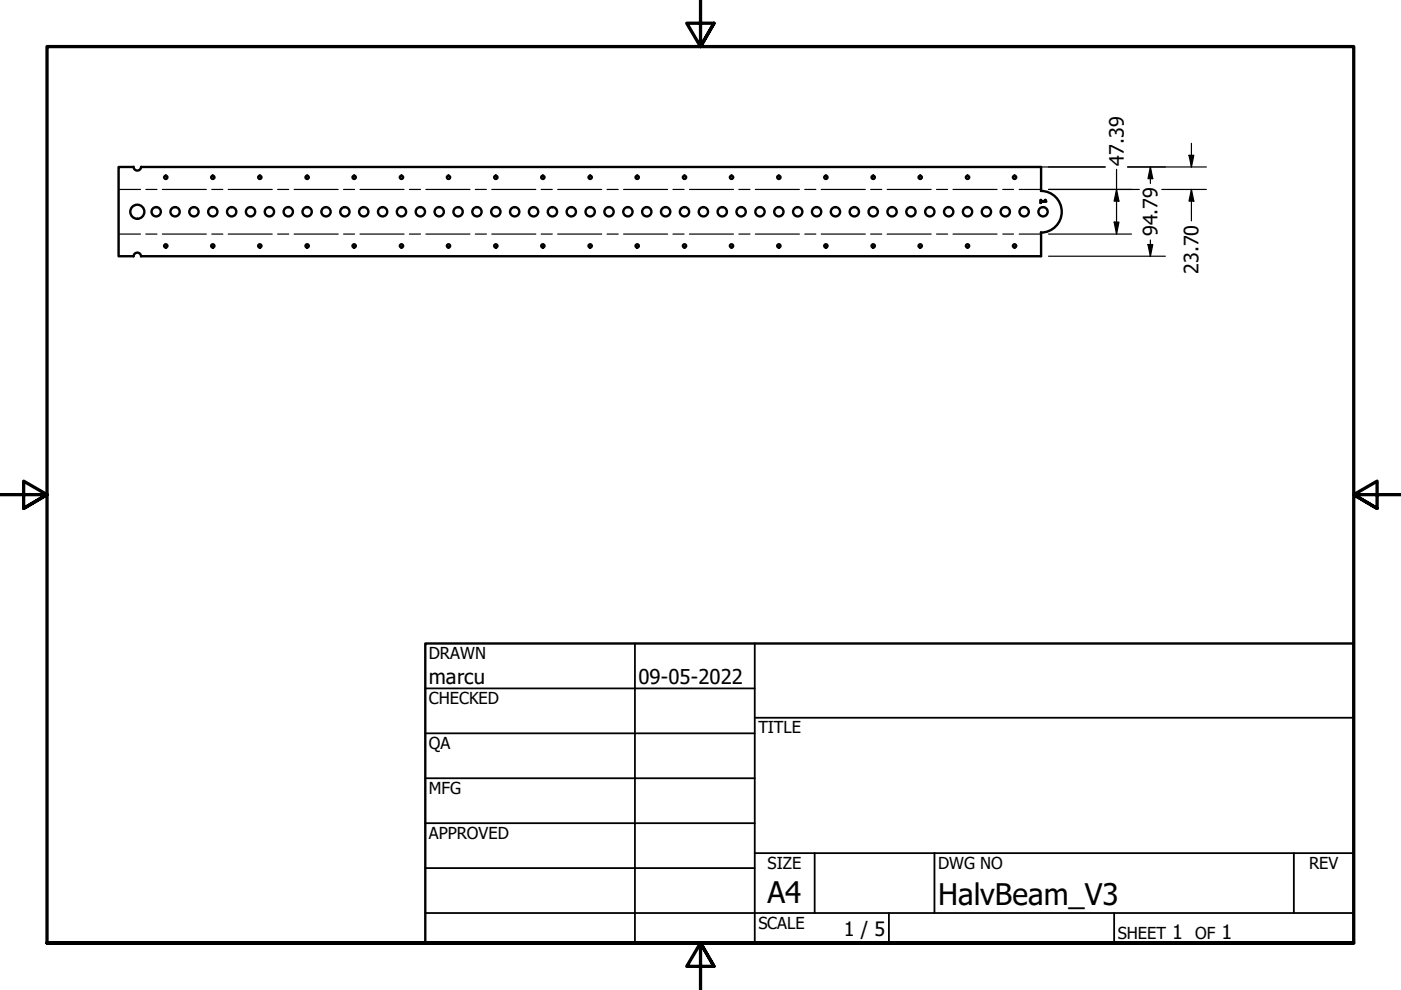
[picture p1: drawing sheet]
<svg xmlns="http://www.w3.org/2000/svg" width="297mm" height="210mm" viewBox="0 0 297 210" stroke-linecap="round" stroke-linejoin="round" font-family="sans-serif">
<!-- layer: Bend Centerline (ANSI) -->
<g fill="none" stroke="#000" stroke-width=".25">
<path d="M25.1 49.6h4.7M25.1 40.2h4.7M30.9 49.6h2.4M30.9 40.2h2.4M34.4 49.6h9.4M34.4 40.2h9.4M44.9 49.6h2.3M44.9 40.2h2.3M48.4 49.6h9.3M48.4 40.2h9.3M58.9 49.6h2.3M58.9 40.2h2.3"/>
<path d="M62.4 49.6h9.3M62.4 40.2h9.3M72.8 49.6h2.4M72.8 40.2h2.4M76.3 49.6h9.4M76.3 40.2h9.4M86.8 49.6h2.4M86.8 40.2h2.4M90.3 49.6h9.3M90.3 40.2h9.3M100.8 49.6h2.3M100.8 40.2h2.3"/>
<path d="M104.3 49.6h9.3M104.3 40.2h9.3M114.7 49.6h2.4M114.7 40.2h2.4M118.2 49.6h9.4M118.2 40.2h9.4M128.7 49.6h2.4M128.7 40.2h2.4M132.2 49.6h9.3M132.2 40.2h9.3M142.7 49.6h2.3M142.7 40.2h2.3"/>
<path d="M146.2 49.6h9.3M146.2 40.2h9.3M156.7 49.6h2.3M156.7 40.2h2.3M160.1 49.6h9.4M160.1 40.2h9.4M170.6 49.6h2.4M170.6 40.2h2.4M174.1 49.6h9.4M174.1 40.2h9.4M184.6 49.6h2.3M184.6 40.2h2.3"/>
<path d="M188.1 49.6h9.3M188.1 40.2h9.3M198.6 49.6h2.3M198.6 40.2h2.3M202.1 49.6h9.3M202.1 40.2h9.3M212.6 49.6h2.3M212.6 40.2h2.3M216.1 49.6h4.6M216.1 40.2h4.6"/>
</g>
<!-- layer: Visible (ANSI) -->
<g fill="none" stroke="#000" stroke-width=".51">
<path d="M28.3 35.4h-3.2v18.9h3.2M28.3 35.4a.79 .79 0 0 0 .8 .8 .79 .79 0 0 0 .8-.8M29.9 35.4h190.8v5.1a4.4 4.4 0 0 1 4.4 4.4 4.4 4.4 0 0 1-4.4 4.4M28.3 54.4a.79 .79 0 0 1 .8-.8 .79 .79 0 0 1 .8 .8M220.6 42.4h.1v.2h.9v-.2h.1l.1 .4h-1.1v.2h-.1zM220.7 49.2v5.1h-190.8"/>
<circle cx="35.1" cy="37.6" r=".35"/>
<circle cx="45.1" cy="37.6" r=".35"/>
<circle cx="55.1" cy="37.6" r=".35"/>
<circle cx="65.1" cy="37.6" r=".35"/>
<circle cx="75.1" cy="37.6" r=".35"/>
<circle cx="85.1" cy="37.6" r=".35"/>
<circle cx="95.1" cy="37.6" r=".35"/>
<circle cx="105.1" cy="37.6" r=".35"/>
<circle cx="115.1" cy="37.6" r=".35"/>
<circle cx="125.1" cy="37.6" r=".35"/>
<circle cx="135.1" cy="37.6" r=".35"/>
<circle cx="145.1" cy="37.6" r=".35"/>
<circle cx="155.1" cy="37.6" r=".35"/>
<circle cx="165.1" cy="37.6" r=".35"/>
<circle cx="175.1" cy="37.6" r=".35"/>
<circle cx="185.1" cy="37.6" r=".35"/>
<circle cx="195.1" cy="37.6" r=".35"/>
<circle cx="205.1" cy="37.6" r=".35"/>
<circle cx="215.1" cy="37.6" r=".35"/>
<circle cx="29.1" cy="44.9" r="1.49"/>
<circle cx="33.1" cy="44.9" r=".98"/>
<circle cx="35.1" cy="52.1" r=".35"/>
<circle cx="37.1" cy="44.9" r=".98"/>
<circle cx="41.1" cy="44.9" r=".98"/>
<circle cx="45.1" cy="44.9" r=".98"/>
<circle cx="45.1" cy="52.1" r=".35"/>
<circle cx="49.1" cy="44.9" r=".98"/>
<circle cx="53.1" cy="44.9" r=".98"/>
<circle cx="55.1" cy="52.1" r=".35"/>
<circle cx="57.1" cy="44.9" r=".98"/>
<circle cx="61.1" cy="44.9" r=".98"/>
<circle cx="65.1" cy="44.9" r=".98"/>
<circle cx="65.1" cy="52.1" r=".35"/>
<circle cx="69.1" cy="44.9" r=".98"/>
<circle cx="73.1" cy="44.9" r=".98"/>
<circle cx="75.1" cy="52.1" r=".35"/>
<circle cx="77.1" cy="44.9" r=".98"/>
<circle cx="81.1" cy="44.9" r=".98"/>
<circle cx="85.1" cy="44.9" r=".98"/>
<circle cx="85.1" cy="52.1" r=".35"/>
<circle cx="89.1" cy="44.9" r=".98"/>
<circle cx="93.1" cy="44.9" r=".98"/>
<circle cx="95.1" cy="52.1" r=".35"/>
<circle cx="97.1" cy="44.9" r=".98"/>
<circle cx="101.1" cy="44.9" r=".98"/>
<circle cx="105.1" cy="44.9" r=".98"/>
<circle cx="105.1" cy="52.1" r=".35"/>
<circle cx="109.1" cy="44.9" r=".98"/>
<circle cx="113.1" cy="44.9" r=".98"/>
<circle cx="115.1" cy="52.1" r=".35"/>
<circle cx="117.1" cy="44.9" r=".98"/>
<circle cx="121.1" cy="44.9" r=".98"/>
<circle cx="125.1" cy="44.9" r=".98"/>
<circle cx="125.1" cy="52.1" r=".35"/>
<circle cx="129.1" cy="44.9" r=".98"/>
<circle cx="133.1" cy="44.9" r=".98"/>
<circle cx="135.1" cy="52.1" r=".35"/>
<circle cx="137.1" cy="44.9" r=".98"/>
<circle cx="141.1" cy="44.9" r=".98"/>
<circle cx="145.1" cy="44.9" r=".98"/>
<circle cx="145.1" cy="52.1" r=".35"/>
<circle cx="149.1" cy="44.9" r=".98"/>
<circle cx="153.1" cy="44.9" r=".98"/>
<circle cx="155.1" cy="52.1" r=".35"/>
<circle cx="157.1" cy="44.9" r=".98"/>
<circle cx="161.1" cy="44.9" r=".98"/>
<circle cx="165.1" cy="44.9" r=".98"/>
<circle cx="165.1" cy="52.1" r=".35"/>
<circle cx="169.1" cy="44.9" r=".98"/>
<circle cx="173.1" cy="44.9" r=".98"/>
<circle cx="175.1" cy="52.1" r=".35"/>
<circle cx="177.1" cy="44.9" r=".98"/>
<circle cx="181.1" cy="44.9" r=".98"/>
<circle cx="185.1" cy="44.9" r=".98"/>
<circle cx="185.1" cy="52.1" r=".35"/>
<circle cx="189.1" cy="44.9" r=".98"/>
<circle cx="193.1" cy="44.9" r=".98"/>
<circle cx="195.1" cy="52.1" r=".35"/>
<circle cx="197.1" cy="44.9" r=".98"/>
<circle cx="201.1" cy="44.9" r=".98"/>
<circle cx="205.1" cy="44.9" r=".98"/>
<circle cx="205.1" cy="52.1" r=".35"/>
<circle cx="209.1" cy="44.9" r=".98"/>
<circle cx="213.1" cy="44.9" r=".98"/>
<circle cx="215.1" cy="52.1" r=".35"/>
<circle cx="217.1" cy="44.9" r=".98"/>
<circle cx="221.1" cy="44.9" r=".98"/>
</g>
<!-- layer: Border (ANSI) -->
<path d="M148.5 -.1v10l-2.9-5h5.8l-2.9 5 2.9-5M0 104.9h10l-5-2.9v5.8l5-2.9-5 2.9M297 104.9h-10l5-2.9v5.8l-5-2.9 5 2.9M10 199.9v-190h277v190h-277h277M151.4 204.9l-2.9-5 2.9 5h-5.8l2.9-5v10" fill="none" stroke="#000" stroke-width=".7"/>
<!-- layer: Title (ANSI) -->
<g fill="none" stroke="#000" stroke-width=".38">
<path d="M134.6 136.4v63.5M160 136.4v63.5M90.2 146h69.8M90.2 155.5h69.8M160 152.2h127M90.2 165h69.8M90.2 174.5h69.8M90.2 193.6h196.8M90.2 184.1h69.8M160 180.9h127M172.7 180.9v12.7M188.5 193.6v6.3"/>
<path d="M198.1 180.9v12.7M236.2 193.6v6.3M274.3 180.9v12.7"/>
</g>
<path d="M90.2 136.4h196.8v63.5h-196.8z" fill="none" stroke="#000" stroke-width=".51"/>
<!-- layer: Dimension (ANSI) -->
<g fill="none" stroke="#000" stroke-width=".25">
<path d="M29.9 35.4h204.4M236.7 35.9v13.7M239.1 35.4h16.7M243.9 35.4l.5 2.5h-1zM243.9 35.4v3.5M252.1 32.9h1l-.5 2.5zM252.6 30.4v5M222.3 40.2h19.3M222.3 49.6h17.6M222.3 54.3h24.8M236.2 47.1h1l-.5 2.5zM236.7 40.2l.5 2.4h-1z"/>
<path d="M243.4 51.9h1l-.5 2.4zM243.9 50.9v3.4M246.3 40.2h9.5M252.6 40.2l.5 2.4h-1zM252.6 40.2v6.6"/>
</g>
<g fill="#000">
<path d="M243.9 35.4l.5 2.5h-1z" fill-rule="evenodd"/>
<path d="M252.1 32.9h1l-.5 2.5z" fill-rule="evenodd"/>
<path d="M236.2 47.1h1l-.5 2.5z" fill-rule="evenodd"/>
<path d="M236.7 40.2l.5 2.4h-1z" fill-rule="evenodd"/>
<path d="M243.4 51.9h1l-.5 2.4z" fill-rule="evenodd"/>
<path d="M252.6 40.2l.5 2.4h-1z" fill-rule="evenodd"/>
</g>
<g font-size="6.3">
<text x="162.8" y="191.4">A4</text>
<text x="198.9" y="191.9">HalvBeam_V3</text>
</g>
<g font-size="4.3">
<text x="90.9" y="145.1">marcu</text>
<text x="135.4" y="145.1">09-05-2022</text>
</g>
<g font-size="4.2">
<text x="238.3" y="35.2" transform="rotate(-90 238.3 35.2)">47.39</text>
<text x="245.4" y="50.1" transform="rotate(-90 245.4 50.1)">94.79</text>
<text x="254.1" y="58.1" transform="rotate(-90 254.1 58.1)">23.70</text>
<text x="178.9" y="198.5">1 / 5</text>
<text x="248.5" y="199.1">1</text>
<text x="259" y="199.1">1</text>
</g>
<g font-size="3.5">
<text x="90.9" y="139.7">DRAWN</text>
<text x="90.9" y="149.3">CHECKED</text>
<text x="160.8" y="155.5">TITLE</text>
<text x="90.9" y="158.8">QA</text>
<text x="90.9" y="168.3">MFG</text>
<text x="90.9" y="177.8">APPROVED</text>
<text x="162.8" y="184.2">SIZE</text>
<text x="198.9" y="184.2">DWG NO</text>
<text x="277.6" y="184.2">REV</text>
<text x="160.8" y="196.9">SCALE</text>
<text x="237" y="199.1">SHEET</text>
<text x="253.4" y="199.1">OF</text>
</g>
</svg>
